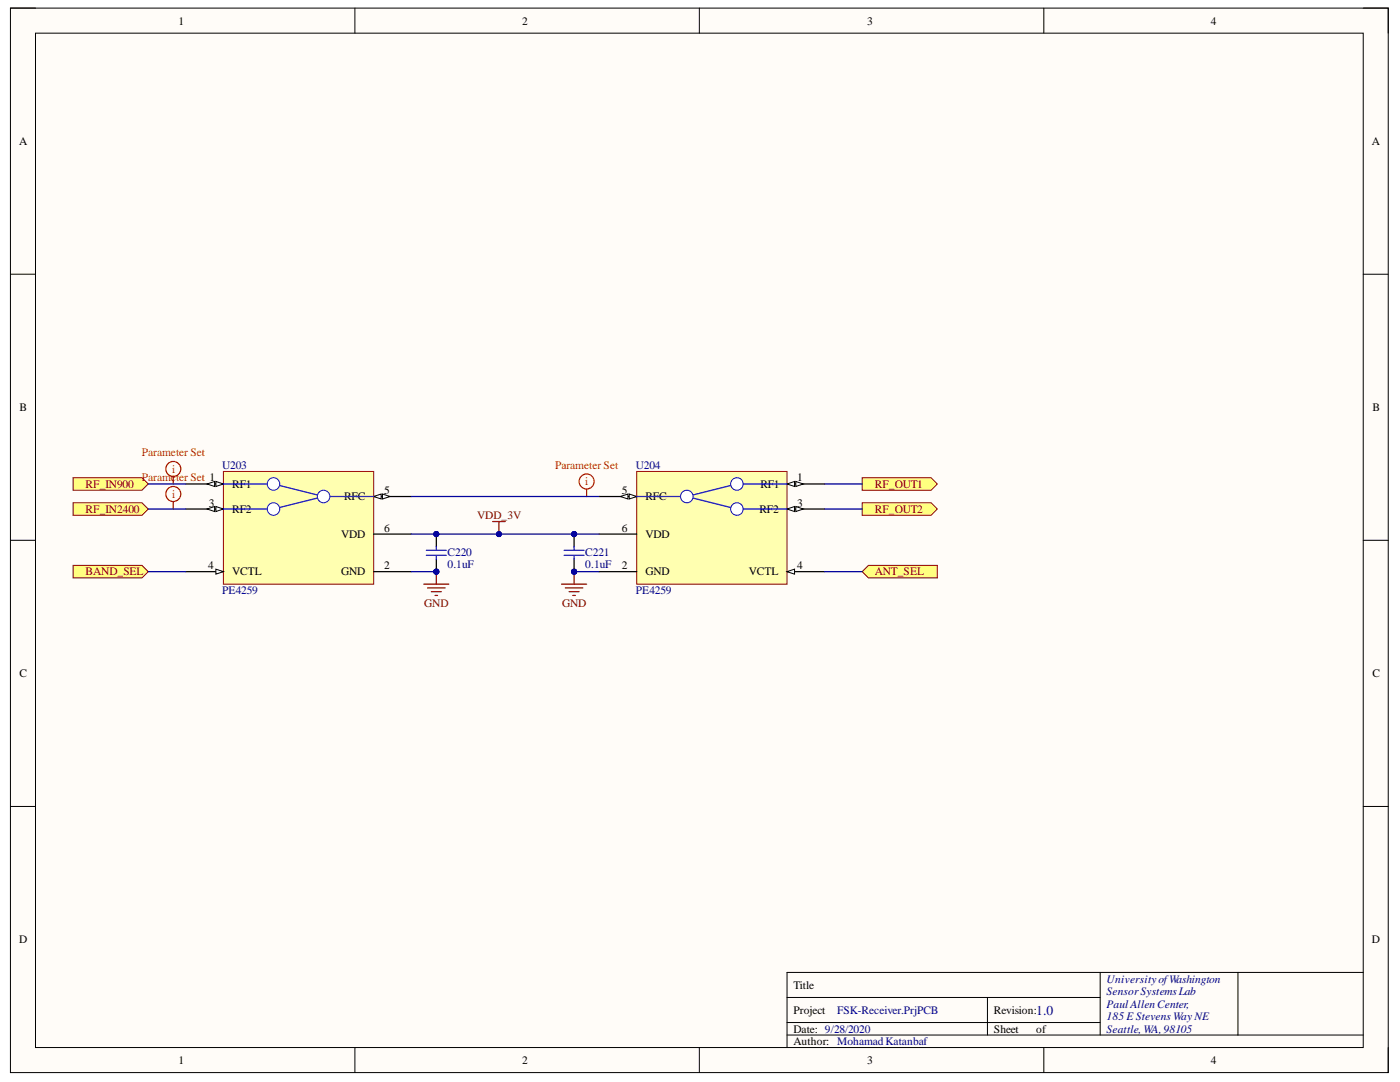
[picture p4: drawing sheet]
<svg xmlns="http://www.w3.org/2000/svg" width="279mm" height="216mm" viewBox="0 0 279 216" stroke-linecap="round" stroke-linejoin="round" font-family="sans-serif">
<path d="M2.1 1.6h275v212.4h-275z" fill-rule="evenodd" fill="#fffcf8"/>
<path d="M2.1 1.6h275v212.4h-275z" fill="none" stroke="#000" stroke-width=".2"/>
<path d="M7.1 6.6h265v202.4h-265z" fill-rule="evenodd" fill="#fffcf8"/>
<g fill="none" stroke="#000" stroke-width=".2">
<path d="M2.1 1.6h5M7.1 6.6h265v202.4h-265zM70.8 1.6v5M139.6 1.6v5M208.3 1.6v5M272.1 1.6h5v5M2.1 54.7h5M272.1 54.7h5M2.1 107.8h5M272.1 107.8h5M2.1 160.9h5M272.1 160.9h5"/>
<path d="M157.1 199h62.5M197.1 199v7.5M219.6 194v12.5M247.1 194v12.5M272.1 194h-115v15M70.8 209v5M139.6 209v5M157.1 206.5h115M157.1 204h62.5M208.3 209v5M277.1 209v5"/>
</g>
<path d="M14.6 95.3h13.7l1.3 1.3-1.3 1.2h-13.7z" fill-rule="evenodd" fill="#ffff80"/>
<path d="M14.6 95.3h13.7l1.3 1.3-1.3 1.2h-13.7z" fill="none" stroke="#800000" stroke-width=".2"/>
<path d="M173.3 112.8h13.8v2.5h-13.8l-1.2-1.2z" fill-rule="evenodd" fill="#ffff80"/>
<path d="M173.3 112.8h13.8v2.5h-13.8l-1.2-1.2z" fill="none" stroke="#800000" stroke-width=".2"/>
<g fill="none" stroke="#f00" stroke-width=".25">
<path d="M117.1 97.6v1.5"/>
<circle cx="117.1" cy="96.1" r="1.5"/>
</g>
<path d="M127.1 94.1h30v22.5h-30z" fill-rule="evenodd" fill="#ffffb0"/>
<path d="M127.1 94.1h30v22.5h-30z" fill="none" stroke="#800000" stroke-width=".2"/>
<path d="M157.1 96.6h7.5" fill="none" stroke="#000" stroke-width=".25"/>
<path d="M157.1 96.6l1.5-.5v1z" fill="#f8fcff"/>
<path d="M157.1 96.6l1.5-.5v1z" fill="none" stroke="#000" stroke-width=".2"/>
<path d="M158.8 96.1l1.5 .5-1.5 .5z" fill="#f8fcff"/>
<path d="M158.8 96.1l1.5 .5-1.5 .5z" fill="none" stroke="#000" stroke-width=".2"/>
<path d="M157.1 101.6h7.5" fill="none" stroke="#000" stroke-width=".25"/>
<path d="M157.1 101.6l1.5-.5v1z" fill="#f8fcff"/>
<path d="M157.1 101.6l1.5-.5v1z" fill="none" stroke="#000" stroke-width=".2"/>
<path d="M158.8 101.1l1.5 .5-1.5 .5z" fill="#f8fcff"/>
<path d="M158.8 101.1l1.5 .5-1.5 .5z" fill="none" stroke="#000" stroke-width=".2"/>
<path d="M119.6 99.1h7.5" fill="none" stroke="#000" stroke-width=".25"/>
<path d="M125.6 98.6l1.5 .5-1.5 .5z" fill="#f8fcff"/>
<path d="M125.6 98.6l1.5 .5-1.5 .5z" fill="none" stroke="#000" stroke-width=".2"/>
<path d="M123.8 99.1l1.5-.5v1z" fill="#f8fcff"/>
<path d="M123.8 99.1l1.5-.5v1z" fill="none" stroke="#000" stroke-width=".2"/>
<path d="M119.6 114.1h7.5M119.6 106.6h7.5M157.1 114.1h7.5" fill="none" stroke="#000" stroke-width=".25"/>
<path d="M157.1 114.1l1.5-.5v1z" fill="#f8fcff"/>
<path d="M157.1 114.1l1.5-.5v1z" fill="none" stroke="#000" stroke-width=".2"/>
<path d="M147.1 96.6l-10 2.5" fill="none" stroke="#00f" stroke-width=".25"/>
<circle cx="147.1" cy="96.6" r="1.25" fill="#fff"/>
<circle cx="147.1" cy="96.6" r="1.25" fill="none" stroke="#00f" stroke-width=".2"/>
<path d="M137.1 99.1l10 2.5" fill="none" stroke="#00f" stroke-width=".25"/>
<circle cx="147.1" cy="101.6" r="1.25" fill="#fff"/>
<circle cx="147.1" cy="101.6" r="1.25" fill="none" stroke="#00f" stroke-width=".2"/>
<path d="M127.1 99.1h10" fill="none" stroke="#00f" stroke-width=".25"/>
<circle cx="137.1" cy="99.1" r="1.25" fill="#fff"/>
<circle cx="137.1" cy="99.1" r="1.25" fill="none" stroke="#00f" stroke-width=".2"/>
<path d="M148.3 96.6h8.8M148.3 101.6h8.8" fill="none" stroke="#00f" stroke-width=".25"/>
<path d="M98.3 104.1h2.5M99.6 104.1v2.5" fill="none" stroke="#800000" stroke-width=".25"/>
<circle cx="99.6" cy="106.6" r=".5" fill="#000080"/>
<circle cx="99.6" cy="106.6" r=".5" fill="none" stroke="#000080" stroke-width=".2"/>
<path d="M112.1 116.6h5M112.8 117.3h3.5M113.6 118.1h2M114.3 118.8h.5M114.6 114.1v2.5" fill="none" stroke="#800000" stroke-width=".25"/>
<circle cx="114.6" cy="114.1" r=".5" fill="#000080"/>
<circle cx="114.6" cy="114.1" r=".5" fill="none" stroke="#000080" stroke-width=".2"/>
<circle cx="114.6" cy="114.1" r=".5" fill="#000080"/>
<circle cx="114.6" cy="114.1" r=".5" fill="none" stroke="#000080" stroke-width=".2"/>
<circle cx="114.6" cy="106.6" r=".5" fill="#000080"/>
<circle cx="114.6" cy="106.6" r=".5" fill="none" stroke="#000080" stroke-width=".2"/>
<path d="M114.6 111.6v2.5" fill="none" stroke="#000" stroke-width=".25"/>
<circle cx="114.6" cy="114.1" r=".5" fill="#000080"/>
<circle cx="114.6" cy="114.1" r=".5" fill="none" stroke="#000080" stroke-width=".2"/>
<path d="M114.6 106.6v2.5" fill="none" stroke="#000" stroke-width=".25"/>
<circle cx="114.6" cy="106.6" r=".5" fill="#000080"/>
<circle cx="114.6" cy="106.6" r=".5" fill="none" stroke="#000080" stroke-width=".2"/>
<path d="M112.6 109.8h4M112.6 110.8h4M114.6 109.1v.7M114.6 110.8v.8" fill="none" stroke="#00f" stroke-width=".25"/>
<path d="M172.1 100.3h13.7l1.3 1.3-1.3 1.2h-13.7z" fill-rule="evenodd" fill="#ffff80"/>
<path d="M172.1 100.3h13.7l1.3 1.3-1.3 1.2h-13.7z" fill="none" stroke="#800000" stroke-width=".2"/>
<g fill="none" stroke="#f00" stroke-width=".25">
<path d="M34.6 95.1v1.5"/>
<circle cx="34.6" cy="93.6" r="1.5"/>
</g>
<path d="M44.6 94.1h30v22.5h-30z" fill-rule="evenodd" fill="#ffffb0"/>
<path d="M44.6 94.1h30v22.5h-30z" fill="none" stroke="#800000" stroke-width=".2"/>
<path d="M37.1 96.6h7.5" fill="none" stroke="#000" stroke-width=".25"/>
<path d="M43.1 96.1l1.5 .5-1.5 .5z" fill="#f8fcff"/>
<path d="M43.1 96.1l1.5 .5-1.5 .5z" fill="none" stroke="#000" stroke-width=".2"/>
<path d="M41.3 96.6l1.5-.5v1z" fill="#f8fcff"/>
<path d="M41.3 96.6l1.5-.5v1z" fill="none" stroke="#000" stroke-width=".2"/>
<path d="M37.1 101.6h7.5" fill="none" stroke="#000" stroke-width=".25"/>
<path d="M43.1 101.1l1.5 .5-1.5 .5z" fill="#f8fcff"/>
<path d="M43.1 101.1l1.5 .5-1.5 .5z" fill="none" stroke="#000" stroke-width=".2"/>
<path d="M41.3 101.6l1.5-.5v1z" fill="#f8fcff"/>
<path d="M41.3 101.6l1.5-.5v1z" fill="none" stroke="#000" stroke-width=".2"/>
<path d="M74.6 99.1h7.5" fill="none" stroke="#000" stroke-width=".25"/>
<path d="M74.6 99.1l1.5-.5v1z" fill="#f8fcff"/>
<path d="M74.6 99.1l1.5-.5v1z" fill="none" stroke="#000" stroke-width=".2"/>
<path d="M76.3 98.6l1.5 .5-1.5 .5z" fill="#f8fcff"/>
<path d="M76.3 98.6l1.5 .5-1.5 .5z" fill="none" stroke="#000" stroke-width=".2"/>
<path d="M37.1 114.1h7.5M74.6 114.1h7.5M74.6 106.6h7.5" fill="none" stroke="#000" stroke-width=".25"/>
<path d="M43.1 113.6l1.5 .5-1.5 .5z" fill="#f8fcff"/>
<path d="M43.1 113.6l1.5 .5-1.5 .5z" fill="none" stroke="#000" stroke-width=".2"/>
<path d="M54.6 96.6l10 2.5" fill="none" stroke="#00f" stroke-width=".25"/>
<circle cx="54.6" cy="96.6" r="1.25" fill="#fff"/>
<circle cx="54.6" cy="96.6" r="1.25" fill="none" stroke="#00f" stroke-width=".2"/>
<path d="M64.6 99.1l-10 2.5" fill="none" stroke="#00f" stroke-width=".25"/>
<circle cx="54.6" cy="101.6" r="1.25" fill="#fff"/>
<circle cx="54.6" cy="101.6" r="1.25" fill="none" stroke="#00f" stroke-width=".2"/>
<path d="M64.6 99.1h10" fill="none" stroke="#00f" stroke-width=".25"/>
<circle cx="64.6" cy="99.1" r="1.25" fill="#fff"/>
<circle cx="64.6" cy="99.1" r="1.25" fill="none" stroke="#00f" stroke-width=".2"/>
<path d="M44.6 96.6h8.7M44.6 101.6h8.7" fill="none" stroke="#00f" stroke-width=".25"/>
<path d="M84.6 116.6h5M85.3 117.3h3.5M86.1 118.1h2M86.8 118.8h.5M87.1 114.1v2.5" fill="none" stroke="#800000" stroke-width=".25"/>
<circle cx="87.1" cy="114.1" r=".5" fill="#000080"/>
<circle cx="87.1" cy="114.1" r=".5" fill="none" stroke="#000080" stroke-width=".2"/>
<circle cx="87.1" cy="114.1" r=".5" fill="#000080"/>
<circle cx="87.1" cy="114.1" r=".5" fill="none" stroke="#000080" stroke-width=".2"/>
<circle cx="87.1" cy="106.6" r=".5" fill="#000080"/>
<circle cx="87.1" cy="106.6" r=".5" fill="none" stroke="#000080" stroke-width=".2"/>
<path d="M87.1 111.6v2.5" fill="none" stroke="#000" stroke-width=".25"/>
<circle cx="87.1" cy="114.1" r=".5" fill="#000080"/>
<circle cx="87.1" cy="114.1" r=".5" fill="none" stroke="#000080" stroke-width=".2"/>
<path d="M87.1 106.6v2.5" fill="none" stroke="#000" stroke-width=".25"/>
<circle cx="87.1" cy="106.6" r=".5" fill="#000080"/>
<circle cx="87.1" cy="106.6" r=".5" fill="none" stroke="#000080" stroke-width=".2"/>
<path d="M85.1 109.8h4M85.1 110.8h4M87.1 109.1v.7M87.1 110.8v.8" fill="none" stroke="#00f" stroke-width=".25"/>
<path d="M14.6 100.3h13.7l1.3 1.3-1.3 1.2h-13.7z" fill-rule="evenodd" fill="#ffff80"/>
<path d="M14.6 100.3h13.7l1.3 1.3-1.3 1.2h-13.7z" fill="none" stroke="#800000" stroke-width=".2"/>
<path d="M14.6 112.8h13.7l1.3 1.3-1.3 1.2h-13.7z" fill-rule="evenodd" fill="#ffff80"/>
<path d="M14.6 112.8h13.7l1.3 1.3-1.3 1.2h-13.7z" fill="none" stroke="#800000" stroke-width=".2"/>
<g fill="none" stroke="#f00" stroke-width=".25">
<path d="M34.6 100.1v1.5"/>
<circle cx="34.6" cy="98.6" r="1.5"/>
</g>
<path d="M172.1 95.3h13.7l1.3 1.3-1.3 1.2h-13.7z" fill-rule="evenodd" fill="#ffff80"/>
<path d="M172.1 95.3h13.7l1.3 1.3-1.3 1.2h-13.7z" fill="none" stroke="#800000" stroke-width=".2"/>
<path d="M114.6 114.1h5" fill="none" stroke="#000080" stroke-width=".25"/>
<circle cx="114.6" cy="114.1" r=".5" fill="#000080"/>
<circle cx="114.6" cy="114.1" r=".5" fill="none" stroke="#000080" stroke-width=".2"/>
<path d="M82.1 114.1h5" fill="none" stroke="#000080" stroke-width=".25"/>
<circle cx="87.1" cy="114.1" r=".5" fill="#000080"/>
<circle cx="87.1" cy="114.1" r=".5" fill="none" stroke="#000080" stroke-width=".2"/>
<path d="M29.6 96.6h7.5M82.1 99.1h37.5M164.6 96.6h7.5M29.6 101.6h7.5M29.6 114.1h7.5M82.1 106.6h37.5M164.6 101.6h7.5M164.6 114.1h7.5" fill="none" stroke="#000080" stroke-width=".25"/>
<circle cx="87.1" cy="106.6" r=".5" fill="#000080"/>
<circle cx="87.1" cy="106.6" r=".5" fill="none" stroke="#000080" stroke-width=".2"/>
<circle cx="99.6" cy="106.6" r=".5" fill="#000080"/>
<circle cx="99.6" cy="106.6" r=".5" fill="none" stroke="#000080" stroke-width=".2"/>
<circle cx="114.6" cy="106.6" r=".5" fill="#000080"/>
<circle cx="114.6" cy="106.6" r=".5" fill="none" stroke="#000080" stroke-width=".2"/>
<text font-size="2.7" fill="#000080" x="206.8" y="202.4">1.0</text>
<g font-size="2.3">
<text x="35.6" y="4.9">1</text>
<text x="104.2" y="4.9">2</text>
<text x="173.1" y="4.9">3</text>
<text x="241.7" y="4.9">4</text>
<text x="3.8" y="28.9">A</text>
<text x="273.8" y="28.9">A</text>
<text x="3.9" y="82">B</text>
<text x="273.9" y="82">B</text>
<text x="41.7" y="101.1">3</text>
<text x="46.4" y="97.3">RF1</text>
<text x="68.7" y="99.9">RFC</text>
<text x="76.6" y="98.6">5</text>
<text x="124.1" y="98.6">5</text>
<text x="128.8" y="99.9">RFC</text>
<text x="151.7" y="97.3">RF1</text>
<text x="159.1" y="96.1">1</text>
<text x="159.1" y="101.1">3</text>
<text x="46.4" y="102.3">RF2</text>
<text x="68.1" y="107.3">VDD</text>
<text x="76.6" y="106.1">6</text>
<text x="124.1" y="106.1">6</text>
<text x="128.8" y="107.3">VDD</text>
<text x="151.6" y="102.3">RF2</text>
<text x="41.5" y="113.6">4</text>
<text x="76.6" y="113.6">2</text>
<text x="124.1" y="113.6">2</text>
<text x="159.1" y="113.6">4</text>
<text x="46.4" y="114.8">VCTL</text>
<text x="68.1" y="114.8">GND</text>
<text x="128.8" y="114.8">GND</text>
<text x="149.5" y="114.8">VCTL</text>
<text x="3.9" y="135.1">C</text>
<text x="273.9" y="135.1">C</text>
<text x="3.8" y="188.2">D</text>
<text x="273.8" y="188.2">D</text>
<text x="158.3" y="197.3">Title</text>
<text x="158.3" y="202.3">Project</text>
<text x="198.4" y="202.3">Revision:</text>
<text x="158.3" y="208.5">Author: MohamadKatanbaf</text>
<text x="158.3" y="206.1">Date: 9/28/2020</text>
<text x="198.4" y="206.1">Sheet</text>
<text x="206.8" y="206.1">of</text>
<text x="35.6" y="212.3">1</text>
<text x="104.2" y="212.3">2</text>
<text x="173.1" y="212.3">3</text>
<text x="241.7" y="212.3">4</text>
</g>
<g font-size="2.3" fill="#f00">
<text x="28.3" y="91.1">Parameter Set</text>
<text x="34.3" y="94.4">i</text>
<text x="110.8" y="93.6">Parameter Set</text>
<text x="28.3" y="96.1">Parameter Set 1</text>
<text x="34.3" y="99.4">i</text>
<text x="116.8" y="96.8">i</text>
</g>
<g font-size="2.3" fill="#000080">
<text x="44.3" y="93.6">U203</text>
<text x="126.9" y="93.6">U204</text>
<text x="89.3" y="113.3">0.1uF</text>
<text x="89.3" y="110.9">C220</text>
<text x="116.8" y="113.3">0.1uF</text>
<text x="116.8" y="110.9">C221</text>
<text x="44.3" y="118.6">PE4259</text>
<text x="126.9" y="118.6">PE4259</text>
<text x="220.9" y="196.1">UniversityofWashington</text>
<text x="167.1" y="202.3">FSK-Receiver.PrjPCB</text>
<text x="220.9" y="198.5">SensorSystemsLab</text>
<text x="220.9" y="201.1">PaulAllenCenter,</text>
<text x="220.9" y="203.5">185 E Stevens WayNE</text>
<text x="220.9" y="206.1">Seattle, WA,98105</text>
</g>
<g font-size="2.3" fill="#800000">
<text x="17.1" y="97.3">RF_IN900</text>
<text x="174.6" y="97.3">RF_OUT1</text>
<text x="17.1" y="102.3">RF_IN2400</text>
<text x="95.2" y="103.6">VDD_3V</text>
<text x="174.6" y="102.3">RF_OUT2</text>
<text x="17.1" y="114.8">BAND_SEL</text>
<text x="174.6" y="114.8">ANT_SEL</text>
<text x="84.7" y="121.1">GND</text>
<text x="112.2" y="121.1">GND</text>
</g>
</svg>
